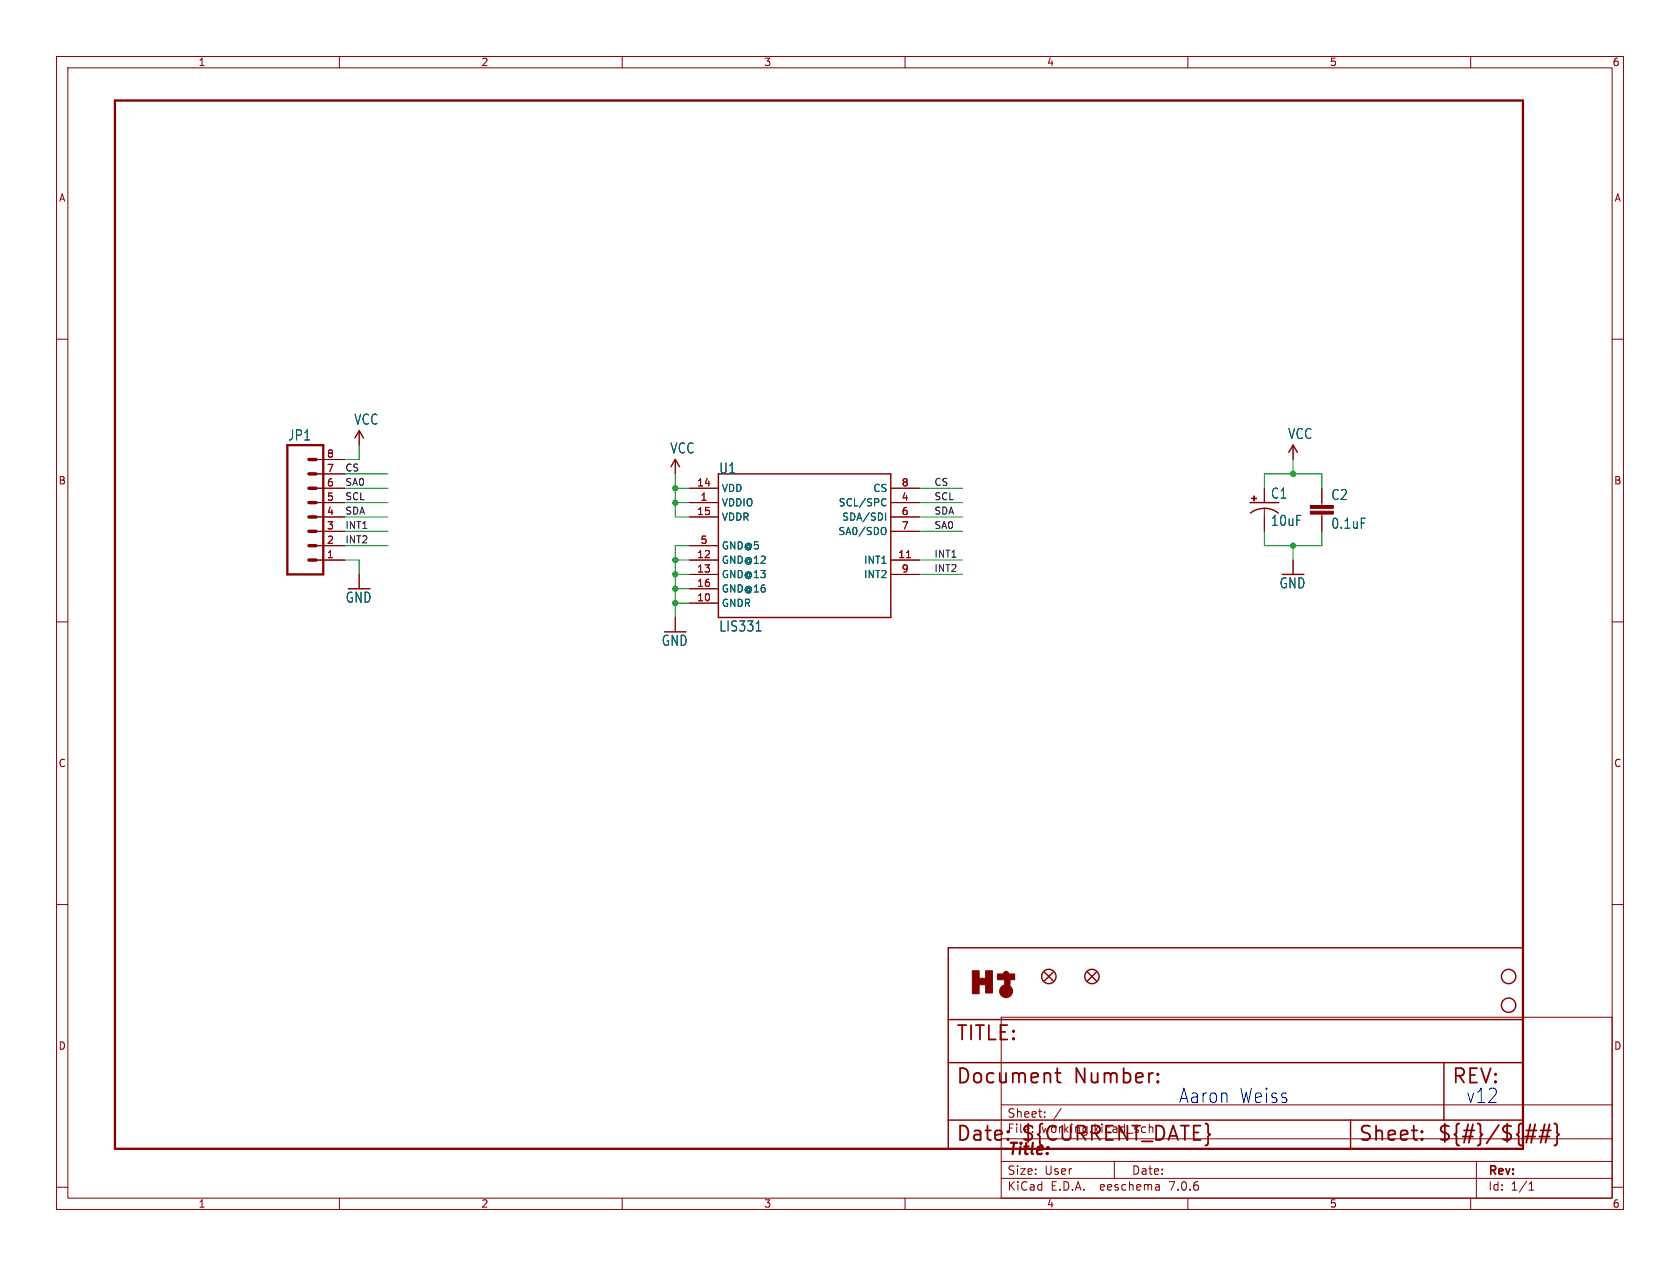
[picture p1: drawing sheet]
<svg xmlns="http://www.w3.org/2000/svg" width="297mm" height="224mm" viewBox="0 0 297 224" stroke-linecap="round" stroke-linejoin="round" font-family="sans-serif">
<g fill="none" stroke="#840000" stroke-width=".18">
<path d="M10 10h277v203.9h-277zM12 12h273v199.9h-273zM60 10v2M110 10v2M160 10v2M210 10v2M260 10v2M10 60h2M285 60h2M63.5 76.2v2.5M228.6 78.7v2.6M55.9 99.1h5.1"/>
<path d="M55.9 96.5h5.1M55.9 94h5.1M55.9 91.4h5.1M55.9 88.9h5.1M55.9 86.4h5.1M55.9 83.8h5.1M55.9 81.3h5.1M119.4 81.3v2.5M121.9 99.1h5.1M121.9 96.5h5.1M121.9 91.4h5.1M121.9 88.9h5.1"/>
<path d="M121.9 86.4h5.1M157.5 99.1h5.1M157.5 94h5.1M157.5 91.4h5.1M157.5 88.9h5.1M157.5 86.4h5.1M223.5 86.4v2.5M223.5 89.9v4.1M228.6 99.1v2.5M233.7 86.4v3M233.7 90.9v3.1M10 110h2"/>
<path d="M63.5 101.6v2.5M119.4 109.2v2.6M121.9 106.7h5.1M121.9 101.6h5.1M121.9 104.1h5.1M157.5 101.6h5.1M285 110h2M10 160h2M285 160h2M177 179.9h108v32h-108zM177 195.4h108M184.7 197.5v.1"/>
<path d="M184.7 196.7v.1M187.6 196l-1.3 2M10 210h2M60 211.9v2M110 211.9v2M160 211.9v2M177 208.4h108M177 205.4h108M177 201.4h108M197 205.4v3M204.9 209.6l.1 .9M205 210.4l-.2 .1"/>
<path d="M205 209.9h-.2M210 211.9v2M260 211.9v2M261 205.4v6.5M270.3 210.5h.9M270.3 209.4l.4-.4v1.5M285 210h2"/>
</g>
<g fill="#840000" stroke="#840000" stroke-width=".18">
<path d="M221.3 88.1h.9v.1h-.9z"/>
<path d="M221.6 87.7h.2v.9h-.2z"/>
<path d="M171.9 171.7h1.2v4.1h-1.2z"/>
<path d="M172.8 173h2v1.2h-2z"/>
<path d="M174.2 171.7h1.3v3.9h-1.3z"/>
<path d="M176.3 172.3h3.1v1h-3.1z"/>
<path d="M231.6 90.4h4.1v.5h-4.1z"/>
<path d="M231.6 89.4h4.1v.5h-4.1z"/>
<circle cx="177.9" cy="175.3" r="1.14"/>
</g>
<g fill="none" stroke="#840000" stroke-width=".25">
<path d="M62.7 77.5l.8-1.3 .8 1.3M118.6 82.6l.8-1.3 .7 1.3M127 83.8h30.5v25.4h-30.5zM221 88.9h5.1M221.1 90.8a4.1 4.1 0 0 1 4.9 0M227.8 80l.8-1.3 .8 1.3M167.6 167.6h101.6v35.6h-101.6zM184.7 172l1.5 1.5M186.2 172l-1.5 1.5M192.3 172l1.5 1.5M193.8 172l-1.5 1.5M167.6 198.1h101.6"/>
<path d="M167.6 180.3h101.6M167.6 188h101.6M238.8 198.1v5.1M255.3 188v10.1"/>
<circle cx="185.4" cy="172.7" r="1.27"/>
<circle cx="193" cy="172.7" r="1.27"/>
<circle cx="266.7" cy="177.8" r="1.27"/>
<circle cx="266.7" cy="172.7" r="1.27"/>
</g>
<path d="M20.3 17.8h248.9v185.4h-248.9zM50.8 78.7h6.3v22.9h-6.3z" fill="none" stroke="#840000" stroke-width=".41"/>
<path d="M54.6 99.1h1.3M54.6 96.5h1.3M54.6 94h1.3M54.6 91.4h1.3M54.6 88.9h1.3M54.6 86.4h1.3M54.6 83.8h1.3M54.6 81.3h1.3" fill="none" stroke="#840000" stroke-width=".61"/>
<path d="M160.3 98.6h.7" fill="none" stroke="#a90000" stroke-width=".18"/>
<path d="M156.3 88.2l.3 .1M156.3 93.3l.1 .1a.81 .81 0 0 1-.1 1.2M156.6 90.7v1.3M156.6 89.4l-.3 .1M133.7 111.6h.8" fill="none" stroke="#006464" stroke-width=".18"/>
<path d="M177.9 172.3a4.3 4.3 0 0 1 0 2.8" fill="none" stroke="#840000" stroke-width="1.1"/>
<g fill="none" stroke="#840000" stroke-width=".32">
<path d="M186.5 189.8h1M186.9 188.9v2.2l.1 .3 .5 .1M204.7 191.2l.1 .2-.1 .1M204.7 191.2l-.1 .2 .1 .1M204.7 189.9v.2M204.7 191.2v.3M204.7 189.9l.1 .1-.1 .1M204.7 189.9l-.1 .1 .1 .1M269.8 199.9h1.8M271.4 198.9l-.7 3.2M272.4 199.9h1.8M273.1 198.9l-.7 3.2"/>
<path d="M273.9 198.9l-.7 3.2M274.8 198.7l.3 .2 .2 .2v1.2l.3 .4-.3 .3v1.2l-.2 .3-.3 .1M178.2 201.4l.1 .1-.1 .1M251.4 201.4l.1 .1-.1 .1M251.4 201.4l-.1 .1 .1 .1M251.4 200.1v.2M251.4 201.4v.2M251.4 200.1l.1 .1-.1 .1M251.4 200.1l-.1 .1 .1 .1M269.6 201h1.8M272.1 201h1.8"/>
</g>
<g fill="none" stroke="#009600" stroke-width=".18">
<path d="M63.5 78.7v2.6h-2.5M61 83.8h7.6M61 99.1h2.5v2.5M61 91.4h7.6M61 86.4h7.6M61 94h7.6M61 88.9h7.6M61 96.5h7.6M119.4 99.1h2.5M119.4 83.8v7.6h2.5M119.4 86.4h2.5M119.4 88.9h2.5"/>
<path d="M121.9 96.5h-2.5v12.7M162.6 99.1h7.6M162.6 91.4h7.6M162.6 86.4h7.6M162.6 94h7.6M162.6 88.9h7.6M223.5 86.4v-2.6h10.2v2.6M223.5 94v2.5h10.2v-2.5M228.6 81.3v2.5M228.6 96.5v2.6M119.4 101.6h2.5M119.4 106.7h2.5"/>
<path d="M119.4 104.1h2.5M162.6 101.6h7.6"/>
</g>
<g fill="#009600" stroke="#009600" stroke-width=".18">
<circle cx="119.4" cy="101.6" r=".46"/>
<circle cx="119.4" cy="99.1" r=".46"/>
<circle cx="119.4" cy="106.7" r=".46"/>
<circle cx="228.6" cy="83.8" r=".46"/>
<circle cx="228.6" cy="96.5" r=".46"/>
<circle cx="119.4" cy="86.4" r=".46"/>
<circle cx="119.4" cy="88.9" r=".46"/>
<circle cx="119.4" cy="104.1" r=".46"/>
</g>
<g font-size="3.5" fill="#840000">
<text x="168.9" y="184.4">TITLE:</text>
<text x="168.9" y="192.1">Document</text>
<text x="189.9" y="192.1">Number:</text>
<text x="256.5" y="192.1">REV:</text>
<text x="168.9" y="202.2">Date:</text>
<text x="180.3" y="202.2">${CURRENT_DATE}</text>
<text x="240" y="202.2">Sheet:</text>
<text x="254" y="202.2">${#}/${##}</text>
</g>
<g font-size="3.5" fill="#0000c2">
<text x="208.3" y="195.3">Aaron</text>
<text x="219" y="195.3">Weiss</text>
<text x="259.1" y="195.3">v12</text>
</g>
<text font-size="2.8" fill="#840000" x="178" y="204.8">Title:</text>
<g font-size="2.5" fill="#006464">
<text x="62.5" y="75.3">VCC</text>
<text x="227.6" y="77.9">VCC</text>
<text x="50.9" y="78.1">JP1</text>
<text x="118.4" y="80.4">VCC</text>
<text x="127.1" y="84">U1</text>
<text x="224.6" y="88.4">C1</text>
<text x="235.3" y="88.7">C2</text>
<text x="224.6" y="93.2">10uF</text>
<text x="235.3" y="93.7">0.1uF</text>
<text x="61" y="106.8">GND</text>
<text x="226.1" y="104.3">GND</text>
<text x="127.1" y="111.9">LIS331</text>
<text x="116.9" y="114.4">GND</text>
</g>
<g font-size="2.1" fill="#840000">
<text x="178" y="197.9">Sheet:</text>
<text x="178" y="200.6">File:</text>
<text x="184.1" y="200.6">working.kicad_sch</text>
<text x="178" y="208">Size:</text>
<text x="184.7" y="208">User</text>
<text x="200" y="208">Date:</text>
<text x="263" y="208.2">Rev:</text>
<text x="178" y="210.8">KiCad</text>
<text x="185.7" y="210.8">E.D.A.</text>
<text x="194.6" y="210.8">eeschema</text>
<text x="207" y="210.8">7.0.6</text>
<text x="263" y="210.8">Id:</text>
<text x="267.1" y="210.8">1/1</text>
</g>
<g font-size="1.8" fill="#840000">
<text x="35" y="11.9">1</text>
<text x="85" y="11.9">2</text>
<text x="135" y="11.9">3</text>
<text x="185" y="11.9">4</text>
<text x="235" y="11.9">5</text>
<text x="285" y="11.9">6</text>
<text x="10.3" y="35.9">A</text>
<text x="285.3" y="35.9">A</text>
<text x="10.3" y="85.9">B</text>
<text x="285.3" y="85.9">B</text>
<text x="10.3" y="135.9">C</text>
<text x="285.3" y="135.9">C</text>
<text x="10.3" y="185.9">D</text>
<text x="285.3" y="185.9">D</text>
<text x="35" y="213.8">1</text>
<text x="85" y="213.8">2</text>
<text x="135" y="213.8">3</text>
<text x="185" y="213.8">4</text>
<text x="235" y="213.8">5</text>
<text x="285" y="213.8">6</text>
</g>
<g font-size="1.8" fill="#a90000">
<text x="57.7" y="83.6">7</text>
<text x="57.7" y="81">8</text>
<text x="57.7" y="88.6">5</text>
<text x="57.7" y="86.1">6</text>
<text x="123.1" y="86.1">14</text>
<text x="123.8" y="88.6">1</text>
<text x="159.3" y="88.6">4</text>
<text x="159.3" y="86.1">8</text>
<text x="57.7" y="93.7">3</text>
<text x="57.7" y="91.2">4</text>
<text x="123.1" y="91.2">15</text>
<text x="159.3" y="91.2">6</text>
<text x="159.3" y="93.7">7</text>
<text x="57.7" y="98.8">1</text>
<text x="57.7" y="96.3">2</text>
<text x="123.1" y="98.8">12</text>
<text x="123.1" y="101.3">13</text>
<text x="123.8" y="96.3">5</text>
<text x="158.7" y="98.8">11</text>
<text x="159.3" y="101.3">9</text>
<text x="123.1" y="106.4">10</text>
<text x="123.1" y="103.9">16</text>
</g>
<g font-size="1.8" fill="#006464">
<text x="127.5" y="89.8">VDDIO</text>
<text x="127.5" y="87.2">VDD</text>
<text x="148.2" y="89.8">SCL/SPC</text>
<text x="154.3" y="87.2">CS</text>
<text x="127.5" y="92.3">VDDR</text>
<text x="148.1" y="94.8">SA0/SDO</text>
<text x="148.8" y="92.3">SDA/SDI</text>
<text x="127.5" y="99.9">GND@12</text>
<text x="127.5" y="97.4">GND@5</text>
<text x="152.7" y="99.9">INT1</text>
<text x="127.5" y="107.5">GNDR</text>
<text x="127.5" y="102.5">GND@13</text>
<text x="127.5" y="105">GND@16</text>
<text x="152.7" y="102.5">INT2</text>
</g>
<g font-size="1.7" fill="#0f0f0f">
<text x="61" y="83.5">CS</text>
<text x="61" y="86">SA0</text>
<text x="61" y="88.6">SCL</text>
<text x="165.1" y="86">CS</text>
<text x="165.1" y="88.6">SCL</text>
<text x="61" y="93.6">INT1</text>
<text x="61" y="91.1">SDA</text>
<text x="165.1" y="91.1">SDA</text>
<text x="165.1" y="93.6">SA0</text>
<text x="61" y="96.2">INT2</text>
<text x="165.1" y="98.7">INT1</text>
<text x="165.1" y="101.3">INT2</text>
</g>
</svg>
